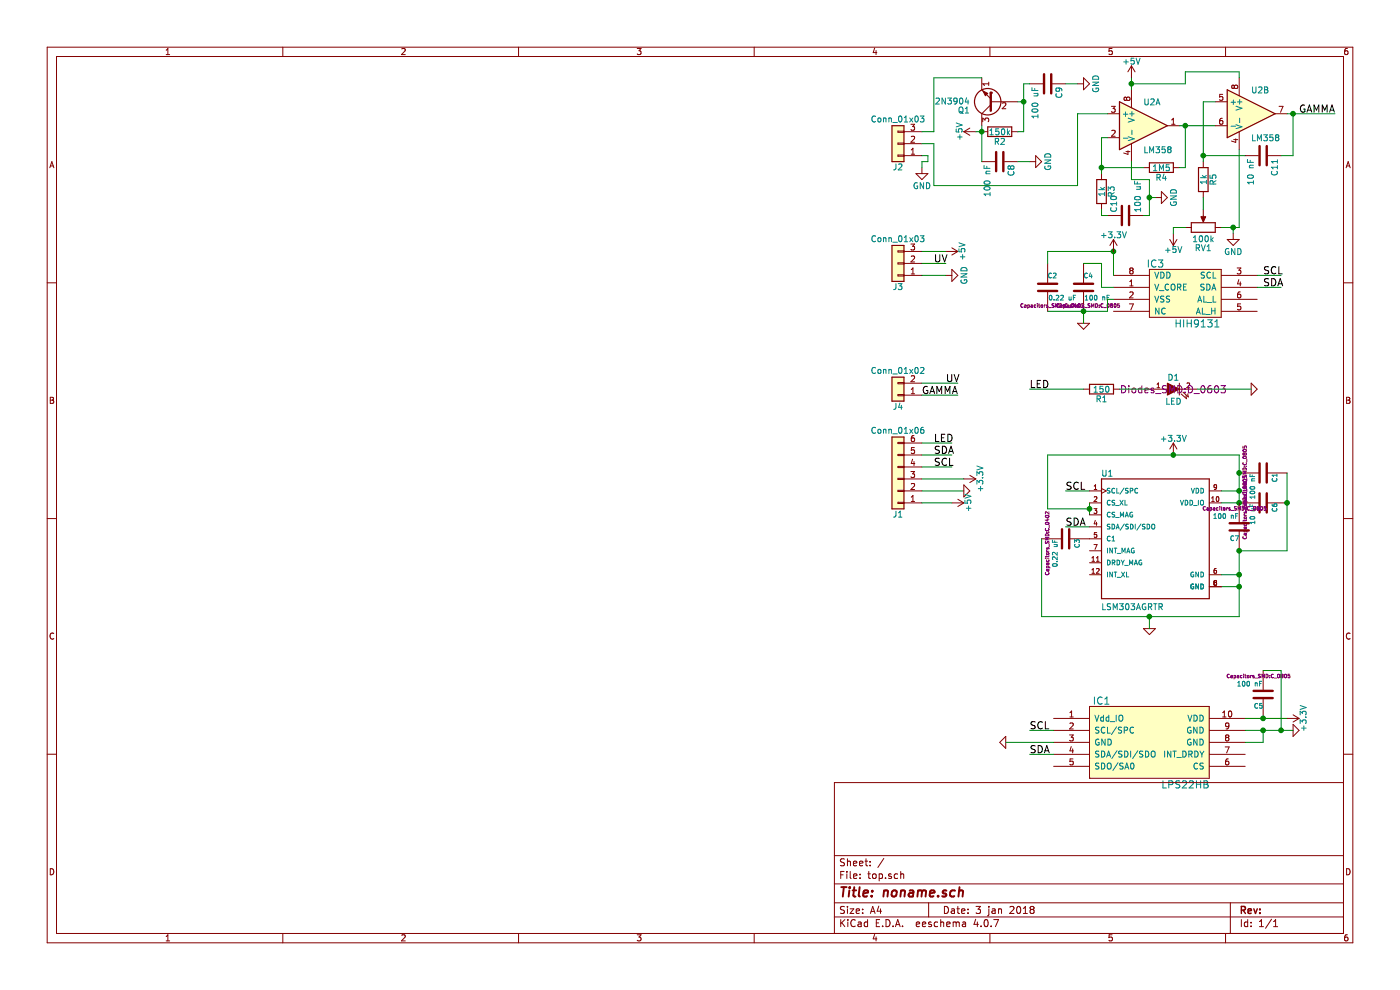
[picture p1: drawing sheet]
EESchema Schematic File Version 2
LIBS:top-rescue
LIBS:power
LIBS:device
LIBS:switches
LIBS:relays
LIBS:motors
LIBS:transistors
LIBS:conn
LIBS:linear
LIBS:regul
LIBS:74xx
LIBS:cmos4000
LIBS:adc-dac
LIBS:memory
LIBS:xilinx
LIBS:microcontrollers
LIBS:dsp
LIBS:microchip
LIBS:analog_switches
LIBS:motorola
LIBS:texas
LIBS:intel
LIBS:audio
LIBS:interface
LIBS:digital-audio
LIBS:philips
LIBS:display
LIBS:cypress
LIBS:siliconi
LIBS:opto
LIBS:atmel
LIBS:contrib
LIBS:valves
LIBS:cansat
LIBS:LSM303AGRTR
LIBS:top-cache
EELAYER 25 0
EELAYER END
$Descr A4 11693 8268
encoding utf-8
Sheet 1 1
Title "noname.sch"
Date "3 jan 2018"
Rev ""
Comp ""
Comment1 ""
Comment2 ""
Comment3 ""
Comment4 ""
$EndDescr
$Comp
L HIH9131 IC3
U 1 1
P 9900 2450
F 0 "IC3" H 9650 2700 60  0000 C CNN
F 1 "HIH9131" H 10000 2200 60  0000 C CNN
F 2 "SOIC127P600X175-8N:SOIC127P600X175-8N" H 9900 2450 60  0001 C CNN
F 3 "" H 9900 2450 60  0000 C CNN
	1    9900 2450
	1    0    0    -1  
$EndComp
$Comp
L C-RESCUE-top C2
U 1 1
P 8750 2400
F 0 "C2" H 8750 2500 40  0000 L CNN
F 1 "0.22 uF" H 8756 2315 40  0000 L CNN
F 2 "Capacitors_SMD:C_0402" H 8788 2250 30  0000 C CNN
F 3 "~" H 8750 2400 60  0000 C CNN
	1    8750 2400
	1    0    0    -1  
$EndComp
$Comp
L C-RESCUE-top C4
U 1 1
P 9050 2400
F 0 "C4" H 9050 2500 40  0000 L CNN
F 1 "100 nF" H 9056 2315 40  0000 L CNN
F 2 "Capacitors_SMD:C_0805" H 9088 2250 30  0000 C CNN
F 3 "~" H 9050 2400 60  0000 C CNN
	1    9050 2400
	1    0    0    -1  
$EndComp
$Comp
L GND-RESCUE-top #PWR01
U 1 1
P 9050 2700
F 0 "#PWR01" H 9050 2700 30  0001 C CNN
F 1 "GND" H 9050 2630 30  0001 C CNN
F 2 "" H 9050 2700 60  0000 C CNN
F 3 "" H 9050 2700 60  0000 C CNN
	1    9050 2700
	1    0    0    -1  
$EndComp
Text Label 10550 2300 0    60   ~ 0
SCL
Text Label 10550 2400 0    60   ~ 0
SDA
$Comp
L GND-RESCUE-top #PWR02
U 1 1
P 8400 6200
F 0 "#PWR02" H 8400 6200 30  0001 C CNN
F 1 "GND" H 8400 6130 30  0001 C CNN
F 2 "" H 8400 6200 60  0000 C CNN
F 3 "" H 8400 6200 60  0000 C CNN
	1    8400 6200
	0    1    1    0   
$EndComp
$Comp
L LPS22HB IC1
U 1 1
P 9600 6200
F 0 "IC1" H 9200 6550 60  0000 C CNN
F 1 "LPS22HB" H 9900 5850 60  0000 C CNN
F 2 "LPS22HB:LGA10R50P2X3_200X200X80" H 9600 6200 60  0001 C CNN
F 3 "" H 9600 6200 60  0000 C CNN
	1    9600 6200
	1    0    0    -1  
$EndComp
$Comp
L C-RESCUE-top C5
U 1 1
P 10550 5800
F 0 "C5" H 10550 5900 40  0000 L CNN
F 1 "100 nF" H 10556 5715 40  0000 L CNN
F 2 "Capacitors_SMD:C_0805" H 10588 5650 30  0000 C CNN
F 3 "~" H 10550 5800 60  0000 C CNN
	1    10550 5800
	-1   0    0    1   
$EndComp
Text Label 8600 6300 0    60   ~ 0
SDA
Text Label 8600 6100 0    60   ~ 0
SCL
$Comp
L GND-RESCUE-top #PWR03
U 1 1
P 10800 6100
F 0 "#PWR03" H 10800 6100 30  0001 C CNN
F 1 "GND" H 10800 6030 30  0001 C CNN
F 2 "" H 10800 6100 60  0000 C CNN
F 3 "" H 10800 6100 60  0000 C CNN
	1    10800 6100
	0    -1   -1   0   
$EndComp
$Comp
L LED-RESCUE-top D1
U 1 1
P 9800 3250
F 0 "D1" H 9800 3350 50  0000 C CNN
F 1 "LED" H 9800 3150 50  0000 C CNN
F 2 "Diodes_SMD:D_0603" H 9800 3250 60  0000 C CNN
F 3 "~" H 9800 3250 60  0000 C CNN
	1    9800 3250
	1    0    0    -1  
$EndComp
$Comp
L GND-RESCUE-top #PWR04
U 1 1
P 10450 3250
F 0 "#PWR04" H 10450 3250 30  0001 C CNN
F 1 "GND" H 10450 3180 30  0001 C CNN
F 2 "" H 10450 3250 60  0000 C CNN
F 3 "" H 10450 3250 60  0000 C CNN
	1    10450 3250
	0    -1   -1   0   
$EndComp
Wire Wire Line
	10000 3250 10450 3250
Wire Wire Line
	8800 6100 8600 6100
Wire Wire Line
	8800 6300 8600 6300
Wire Wire Line
	10400 6000 10750 6000
Connection ~ 10550 6000
Wire Wire Line
	10400 6100 10800 6100
Wire Wire Line
	10400 6200 10550 6200
Wire Wire Line
	10550 6200 10550 6100
Connection ~ 10550 6100
Wire Wire Line
	10700 6100 10700 5600
Connection ~ 10700 6100
Wire Wire Line
	8800 6200 8400 6200
Wire Wire Line
	10700 5600 10550 5600
Wire Wire Line
	10500 2400 10700 2400
Wire Wire Line
	10500 2300 10700 2300
Wire Wire Line
	9050 2600 9050 2700
Connection ~ 9300 2100
Wire Wire Line
	9200 2400 9300 2400
Wire Wire Line
	9200 2200 9200 2400
Wire Wire Line
	9050 2200 9200 2200
Connection ~ 9050 2600
Wire Wire Line
	8750 2600 9250 2600
Wire Wire Line
	9250 2600 9250 2500
Wire Wire Line
	9250 2500 9300 2500
Wire Wire Line
	9300 2100 9300 2300
Wire Wire Line
	8750 2100 9300 2100
Wire Wire Line
	8750 2200 8750 2100
Text Label 8900 4400 0    60   ~ 0
SDA
Text Label 8900 4100 0    60   ~ 0
SCL
$Comp
L C-RESCUE-top C6
U 1 1
P 10550 4200
F 0 "C6" H 10550 4300 40  0000 L CNN
F 1 "10 uF" H 10556 4115 40  0000 L CNN
F 2 "Capacitors_SMD:C_0805" H 10588 4050 30  0000 C CNN
F 3 "~" H 10550 4200 60  0000 C CNN
	1    10550 4200
	0    1    1    0   
$EndComp
$Comp
L C-RESCUE-top C1
U 1 1
P 10550 3950
F 0 "C1" H 10550 4050 40  0000 L CNN
F 1 "100 nF" H 10556 3865 40  0000 L CNN
F 2 "Capacitors_SMD:C_0805" H 10588 3800 30  0000 C CNN
F 3 "~" H 10550 3950 60  0000 C CNN
	1    10550 3950
	0    1    1    0   
$EndComp
$Comp
L C-RESCUE-top C3
U 1 1
P 8900 4500
F 0 "C3" H 8900 4600 40  0000 L CNN
F 1 "0.22 uF" H 8906 4415 40  0000 L CNN
F 2 "Capacitors_SMD:C_0402" H 8938 4350 30  0000 C CNN
F 3 "~" H 8900 4500 60  0000 C CNN
	1    8900 4500
	0    1    1    0   
$EndComp
Wire Wire Line
	8900 4400 9100 4400
Wire Wire Line
	8900 4100 9100 4100
$Comp
L R R1
U 1 1
P 9200 3250
F 0 "R1" V 9280 3250 50  0000 C CNN
F 1 "150" V 9200 3250 50  0000 C CNN
F 2 "Resistors_SMD:R_0805" V 9130 3250 50  0001 C CNN
F 3 "" H 9200 3250 50  0001 C CNN
	1    9200 3250
	0    1    1    0   
$EndComp
Wire Wire Line
	9350 3250 9600 3250
Wire Wire Line
	9050 3250 8600 3250
Text Label 8600 3250 0    60   ~ 0
LED
Wire Wire Line
	7700 4100 8050 4100
Wire Wire Line
	7700 4000 8050 4000
Wire Wire Line
	7700 3900 7950 3900
Wire Wire Line
	7700 3800 7950 3800
Wire Wire Line
	7700 3700 7950 3700
Text Label 7800 3900 0    60   ~ 0
SCL
Text Label 7800 3800 0    60   ~ 0
SDA
Text Label 7800 3700 0    60   ~ 0
LED
$Comp
L GND-RESCUE-top #PWR05
U 1 1
P 8050 4100
F 0 "#PWR05" H 8050 4100 30  0001 C CNN
F 1 "GND" H 8050 4030 30  0001 C CNN
F 2 "" H 8050 4100 60  0000 C CNN
F 3 "" H 8050 4100 60  0000 C CNN
	1    8050 4100
	0    -1   -1   0   
$EndComp
$Comp
L +3.3V #PWR06
U 1 1
P 9300 2100
F 0 "#PWR06" H 9300 1950 50  0001 C CNN
F 1 "+3.3V" H 9300 2240 50  0000 C CNN
F 2 "" H 9300 2100 50  0001 C CNN
F 3 "" H 9300 2100 50  0001 C CNN
	1    9300 2100
	1    0    0    -1  
$EndComp
$Comp
L +3.3V #PWR07
U 1 1
P 8050 4000
F 0 "#PWR07" H 8050 3850 50  0001 C CNN
F 1 "+3.3V" H 8050 4140 50  0000 C CNN
F 2 "" H 8050 4000 50  0001 C CNN
F 3 "" H 8050 4000 50  0001 C CNN
	1    8050 4000
	0    1    1    0   
$EndComp
$Comp
L +3.3V #PWR08
U 1 1
P 10750 6000
F 0 "#PWR08" H 10750 5850 50  0001 C CNN
F 1 "+3.3V" H 10750 6140 50  0000 C CNN
F 2 "" H 10750 6000 50  0001 C CNN
F 3 "" H 10750 6000 50  0001 C CNN
	1    10750 6000
	0    1    1    0   
$EndComp
$Comp
L +3.3V #PWR09
U 1 1
P 9800 3800
F 0 "#PWR09" H 9800 3650 50  0001 C CNN
F 1 "+3.3V" H 9800 3940 50  0000 C CNN
F 2 "" H 9800 3800 50  0001 C CNN
F 3 "" H 9800 3800 50  0001 C CNN
	1    9800 3800
	1    0    0    -1  
$EndComp
Wire Wire Line
	9100 4200 9100 4300
Wire Wire Line
	9100 4250 8750 4250
Wire Wire Line
	8750 4250 8750 3800
Wire Wire Line
	8750 3800 10350 3800
Connection ~ 9100 4250
Wire Wire Line
	10350 3800 10350 4200
Wire Wire Line
	10350 4100 10200 4100
Connection ~ 9800 3800
Wire Wire Line
	10350 4200 10200 4200
Connection ~ 10350 4100
$Comp
L GND-RESCUE-top #PWR010
U 1 1
P 9600 5250
F 0 "#PWR010" H 9600 5250 30  0001 C CNN
F 1 "GND" H 9600 5180 30  0001 C CNN
F 2 "" H 9600 5250 60  0000 C CNN
F 3 "" H 9600 5250 60  0000 C CNN
	1    9600 5250
	1    0    0    -1  
$EndComp
Wire Wire Line
	9600 5250 9600 5150
Wire Wire Line
	10350 5150 8700 5150
Wire Wire Line
	10350 4600 10350 5150
Wire Wire Line
	10350 4900 10200 4900
$Comp
L LSM303AGRTR U1
U 1 1
P 9600 4500
F 0 "U1" H 9198 5021 50  0000 L BNN
F 1 "LSM303AGRTR" H 9198 3906 50  0000 L BNN
F 2 "CanSat:LSM303AGRTR" H 9600 4500 50  0001 L BNN
F 3 "STMicroelectronics" H 9600 4500 50  0001 L BNN
F 4 "IMU ACCEL/MAG I2C/SPI 12LGA" H 9600 4500 50  0001 L BNN "Pole4"
F 5 "LGA-12 STMicroelectronics" H 9600 4500 50  0001 L BNN "Pole5"
F 6 "1.89 USD" H 9600 4500 50  0001 L BNN "Pole6"
F 7 "LSM303AGRTR" H 9600 4500 50  0001 L BNN "Pole7"
F 8 "Good" H 9600 4500 50  0001 L BNN "Pole8"
	1    9600 4500
	1    0    0    -1  
$EndComp
Wire Wire Line
	10350 4800 10200 4800
Connection ~ 10350 4900
Wire Wire Line
	8700 5150 8700 4500
Connection ~ 9600 5150
Connection ~ 10350 4200
$Comp
L C-RESCUE-top C7
U 1 1
P 10350 4400
F 0 "C7" H 10350 4500 40  0000 L CNN
F 1 "100 nF" H 10356 4315 40  0000 L CNN
F 2 "Capacitors_SMD:C_0805" H 10388 4250 30  0000 C CNN
F 3 "~" H 10350 4400 60  0000 C CNN
	1    10350 4400
	-1   0    0    1   
$EndComp
Connection ~ 10350 4800
Wire Wire Line
	10750 4600 10350 4600
Wire Wire Line
	10750 3950 10750 4600
Connection ~ 10750 4200
Connection ~ 10350 4600
Connection ~ 10350 3950
$Comp
L Conn_01x02 J4
U 1 1
P 7500 3300
F 0 "J4" H 7500 3400 50  0000 C CNN
F 1 "Conn_01x02" H 7500 3100 50  0000 C CNN
F 2 "CanSat:MOLEX_PicoBlade_2" H 7500 3300 50  0001 C CNN
F 3 "" H 7500 3300 50  0001 C CNN
	1    7500 3300
	-1   0    0    1   
$EndComp
$Comp
L Conn_01x03 J2
U 1 1
P 7500 1200
F 0 "J2" H 7500 1400 50  0000 C CNN
F 1 "Conn_01x03" H 7500 1000 50  0000 C CNN
F 2 "CanSat:MOLEX_PicoBlade_3" H 7500 1200 50  0001 C CNN
F 3 "" H 7500 1200 50  0001 C CNN
	1    7500 1200
	-1   0    0    1   
$EndComp
Wire Wire Line
	7700 3200 8000 3200
Wire Wire Line
	7700 3300 8000 3300
Text Label 7700 3300 0    60   ~ 0
GAMMA
Text Label 7900 3200 0    60   ~ 0
UV
$Comp
L 2N3904 Q1
U 1 1
P 8300 850
F 0 "Q1" H 8500 925 50  0000 L CNN
F 1 "2N3904" H 8500 850 50  0000 L CNN
F 2 "TO_SOT_Packages_THT:TO-92_Molded_Narrow" H 8500 775 50  0001 L CIN
F 3 "" H 8300 850 50  0001 L CNN
	1    8300 850 
	-1   0    0    1   
$EndComp
Wire Wire Line
	8200 650  7800 650 
Wire Wire Line
	7800 650  7800 1100
Wire Wire Line
	7800 1100 7700 1100
$Comp
L R R2
U 1 1
P 8350 1100
F 0 "R2" V 8430 1100 50  0000 C CNN
F 1 "150k" V 8350 1100 50  0000 C CNN
F 2 "Resistors_SMD:R_0603" V 8280 1100 50  0001 C CNN
F 3 "" H 8350 1100 50  0001 C CNN
	1    8350 1100
	0    1    1    0   
$EndComp
$Comp
L C C9
U 1 1
P 8750 700
F 0 "C9" H 8775 800 50  0000 L CNN
F 1 "100 uF" H 8775 600 50  0000 L CNN
F 2 "Capacitors_Tantalum_SMD:CP_Tantalum_Case-A_EIA-3216-18_Reflow" H 8788 550 50  0001 C CNN
F 3 "" H 8750 700 50  0001 C CNN
	1    8750 700 
	0    1    1    0   
$EndComp
Wire Wire Line
	8600 700  8550 700 
Wire Wire Line
	8550 700  8550 1100
Wire Wire Line
	8500 850  8550 850 
Connection ~ 8550 850 
$Comp
L GND #PWR011
U 1 1
P 9000 700
F 0 "#PWR011" H 9000 450 50  0001 C CNN
F 1 "GND" H 9000 550 50  0000 C CNN
F 2 "" H 9000 700 50  0001 C CNN
F 3 "" H 9000 700 50  0001 C CNN
	1    9000 700 
	0    -1   -1   0   
$EndComp
Wire Wire Line
	9000 700  8900 700 
$Comp
L C C8
U 1 1
P 8350 1350
F 0 "C8" H 8375 1450 50  0000 L CNN
F 1 "100 nF" H 8375 1250 50  0000 L CNN
F 2 "Capacitors_SMD:C_0805" H 8388 1200 50  0001 C CNN
F 3 "" H 8350 1350 50  0001 C CNN
	1    8350 1350
	0    1    1    0   
$EndComp
Wire Wire Line
	8200 1050 8200 1350
Connection ~ 8200 1100
Wire Wire Line
	8550 1100 8500 1100
$Comp
L GND #PWR012
U 1 1
P 8600 1350
F 0 "#PWR012" H 8600 1100 50  0001 C CNN
F 1 "GND" H 8600 1200 50  0000 C CNN
F 2 "" H 8600 1350 50  0001 C CNN
F 3 "" H 8600 1350 50  0001 C CNN
	1    8600 1350
	0    -1   -1   0   
$EndComp
Wire Wire Line
	8500 1350 8600 1350
$Comp
L +5V #PWR013
U 1 1
P 8150 1100
F 0 "#PWR013" H 8150 950 50  0001 C CNN
F 1 "+5V" H 8150 1240 50  0000 C CNN
F 2 "" H 8150 1100 50  0001 C CNN
F 3 "" H 8150 1100 50  0001 C CNN
	1    8150 1100
	0    -1   -1   0   
$EndComp
Wire Wire Line
	8150 1100 8200 1100
$Comp
L LM358 U2
U 1 1
P 9550 1050
F 0 "U2" H 9550 1250 50  0000 L CNN
F 1 "LM358" H 9550 850 50  0000 L CNN
F 2 "SOIC127P600X175-8N:SOIC127P600X175-8N" H 9550 1050 50  0001 C CNN
F 3 "" H 9550 1050 50  0001 C CNN
	1    9550 1050
	1    0    0    -1  
$EndComp
$Comp
L +5V #PWR014
U 1 1
P 9450 650
F 0 "#PWR014" H 9450 500 50  0001 C CNN
F 1 "+5V" H 9450 790 50  0000 C CNN
F 2 "" H 9450 650 50  0001 C CNN
F 3 "" H 9450 650 50  0001 C CNN
	1    9450 650 
	1    0    0    -1  
$EndComp
Wire Wire Line
	9450 650  9450 750 
Wire Wire Line
	7700 1200 7800 1200
Wire Wire Line
	7800 1200 7800 1550
Wire Wire Line
	7800 1550 9000 1550
Wire Wire Line
	9000 1550 9000 950 
Wire Wire Line
	9000 950  9250 950 
$Comp
L R R3
U 1 1
P 9200 1600
F 0 "R3" V 9280 1600 50  0000 C CNN
F 1 "1k" V 9200 1600 50  0000 C CNN
F 2 "Resistors_SMD:R_0603" V 9130 1600 50  0001 C CNN
F 3 "" H 9200 1600 50  0001 C CNN
	1    9200 1600
	1    0    0    -1  
$EndComp
Wire Wire Line
	9250 1150 9200 1150
Wire Wire Line
	9200 1150 9200 1450
$Comp
L R R4
U 1 1
P 9700 1400
F 0 "R4" V 9780 1400 50  0000 C CNN
F 1 "1M5" V 9700 1400 50  0000 C CNN
F 2 "Resistors_SMD:R_0603" V 9630 1400 50  0001 C CNN
F 3 "" H 9700 1400 50  0001 C CNN
	1    9700 1400
	0    1    1    0   
$EndComp
Wire Wire Line
	9200 1400 9550 1400
Connection ~ 9200 1400
Wire Wire Line
	9850 1400 9900 1400
Wire Wire Line
	9900 1400 9900 1050
Wire Wire Line
	9850 1050 10150 1050
$Comp
L C C10
U 1 1
P 9400 1800
F 0 "C10" H 9425 1900 50  0000 L CNN
F 1 "100 uF" H 9425 1700 50  0000 L CNN
F 2 "Capacitors_Tantalum_SMD:CP_Tantalum_Case-A_EIA-3216-18_Reflow" H 9438 1650 50  0001 C CNN
F 3 "" H 9400 1800 50  0001 C CNN
	1    9400 1800
	0    -1   -1   0   
$EndComp
Wire Wire Line
	9200 1750 9200 1800
Wire Wire Line
	9200 1800 9250 1800
Wire Wire Line
	9450 1350 9450 1500
Wire Wire Line
	9450 1500 9600 1500
Wire Wire Line
	9600 1500 9600 1800
Wire Wire Line
	9600 1800 9550 1800
$Comp
L GND #PWR015
U 1 1
P 9650 1650
F 0 "#PWR015" H 9650 1400 50  0001 C CNN
F 1 "GND" H 9650 1500 50  0000 C CNN
F 2 "" H 9650 1650 50  0001 C CNN
F 3 "" H 9650 1650 50  0001 C CNN
	1    9650 1650
	0    -1   -1   0   
$EndComp
Wire Wire Line
	9600 1650 9650 1650
Connection ~ 9600 1650
$Comp
L LM358 U2
U 2 1
P 10450 950
F 0 "U2" H 10450 1150 50  0000 L CNN
F 1 "LM358" H 10450 750 50  0000 L CNN
F 2 "SOIC127P600X175-8N:SOIC127P600X175-8N" H 10450 950 50  0001 C CNN
F 3 "" H 10450 950 50  0001 C CNN
	2    10450 950 
	1    0    0    -1  
$EndComp
Wire Wire Line
	9450 700  9900 700 
Wire Wire Line
	9900 700  9900 600 
Wire Wire Line
	9900 600  10350 600 
Wire Wire Line
	10350 600  10350 650 
Connection ~ 9450 700 
Connection ~ 9900 1050
Wire Wire Line
	10150 850  10050 850 
$Comp
L R R5
U 1 1
P 10050 1500
F 0 "R5" V 10130 1500 50  0000 C CNN
F 1 "1k" V 10050 1500 50  0000 C CNN
F 2 "Resistors_SMD:R_0603" V 9980 1500 50  0001 C CNN
F 3 "" H 10050 1500 50  0001 C CNN
	1    10050 1500
	1    0    0    -1  
$EndComp
$Comp
L C C11
U 1 1
P 10550 1300
F 0 "C11" H 10575 1400 50  0000 L CNN
F 1 "10 nF" H 10575 1200 50  0000 L CNN
F 2 "Capacitors_SMD:C_0603" H 10588 1150 50  0001 C CNN
F 3 "" H 10550 1300 50  0001 C CNN
	1    10550 1300
	0    1    1    0   
$EndComp
Wire Wire Line
	10050 850  10050 1350
Wire Wire Line
	10050 1300 10400 1300
Connection ~ 10050 1300
Wire Wire Line
	10350 1900 10350 1250
Wire Wire Line
	10700 1300 10800 1300
Wire Wire Line
	10800 1300 10800 950 
Wire Wire Line
	10750 950  11150 950 
Connection ~ 10800 950 
Text Label 10850 950  0    60   ~ 0
GAMMA
$Comp
L POT RV1
U 1 1
P 10050 1900
F 0 "RV1" V 9875 1900 50  0000 C CNN
F 1 "100k" V 9950 1900 50  0000 C CNN
F 2 "Pin_Headers:Pin_Header_Straight_1x03_Pitch2.54mm" H 10050 1900 50  0001 C CNN
F 3 "" H 10050 1900 50  0001 C CNN
	1    10050 1900
	0    -1   -1   0   
$EndComp
$Comp
L GND #PWR016
U 1 1
P 10300 1950
F 0 "#PWR016" H 10300 1700 50  0001 C CNN
F 1 "GND" H 10300 1800 50  0000 C CNN
F 2 "" H 10300 1950 50  0001 C CNN
F 3 "" H 10300 1950 50  0001 C CNN
	1    10300 1950
	1    0    0    -1  
$EndComp
$Comp
L +5V #PWR017
U 1 1
P 9800 1950
F 0 "#PWR017" H 9800 1800 50  0001 C CNN
F 1 "+5V" H 9800 2090 50  0000 C CNN
F 2 "" H 9800 1950 50  0001 C CNN
F 3 "" H 9800 1950 50  0001 C CNN
	1    9800 1950
	-1   0    0    1   
$EndComp
Wire Wire Line
	10200 1900 10350 1900
Wire Wire Line
	10050 1750 10050 1650
Wire Wire Line
	9800 1950 9800 1900
Wire Wire Line
	9800 1900 9900 1900
Wire Wire Line
	10300 1950 10300 1900
Connection ~ 10300 1900
$Comp
L Conn_01x03 J3
U 1 1
P 7500 2200
F 0 "J3" H 7500 2400 50  0000 C CNN
F 1 "Conn_01x03" H 7500 2000 50  0000 C CNN
F 2 "Pin_Headers:Pin_Header_Straight_1x03_Pitch2.54mm" H 7500 2200 50  0001 C CNN
F 3 "" H 7500 2200 50  0001 C CNN
	1    7500 2200
	-1   0    0    1   
$EndComp
$Comp
L +5V #PWR018
U 1 1
P 7900 2100
F 0 "#PWR018" H 7900 1950 50  0001 C CNN
F 1 "+5V" H 7900 2240 50  0000 C CNN
F 2 "" H 7900 2100 50  0001 C CNN
F 3 "" H 7900 2100 50  0001 C CNN
	1    7900 2100
	0    1    1    0   
$EndComp
$Comp
L GND #PWR019
U 1 1
P 7900 2300
F 0 "#PWR019" H 7900 2050 50  0001 C CNN
F 1 "GND" H 7900 2150 50  0000 C CNN
F 2 "" H 7900 2300 50  0001 C CNN
F 3 "" H 7900 2300 50  0001 C CNN
	1    7900 2300
	0    -1   -1   0   
$EndComp
Wire Wire Line
	7700 2300 7900 2300
Wire Wire Line
	7900 2100 7700 2100
Text Label 7800 2200 0    60   ~ 0
UV
Wire Wire Line
	7700 2200 7900 2200
$Comp
L GND #PWR020
U 1 1
P 7700 1400
F 0 "#PWR020" H 7700 1150 50  0001 C CNN
F 1 "GND" H 7700 1250 50  0000 C CNN
F 2 "" H 7700 1400 50  0001 C CNN
F 3 "" H 7700 1400 50  0001 C CNN
	1    7700 1400
	1    0    0    -1  
$EndComp
Wire Wire Line
	7700 1400 7700 1350
Wire Wire Line
	7700 1350 7750 1350
Wire Wire Line
	7750 1350 7750 1300
Wire Wire Line
	7750 1300 7700 1300
$Comp
L Conn_01x06 J1
U 1 1
P 7500 4000
F 0 "J1" H 7500 4300 50  0000 C CNN
F 1 "Conn_01x06" H 7500 3600 50  0000 C CNN
F 2 "Pin_Headers:Pin_Header_Straight_1x06_Pitch1.27mm_SMD_Pin1Left" H 7500 4000 50  0001 C CNN
F 3 "" H 7500 4000 50  0001 C CNN
	1    7500 4000
	-1   0    0    1   
$EndComp
$Comp
L +5V #PWR021
U 1 1
P 7950 4200
F 0 "#PWR021" H 7950 4050 50  0001 C CNN
F 1 "+5V" H 7950 4340 50  0000 C CNN
F 2 "" H 7950 4200 50  0001 C CNN
F 3 "" H 7950 4200 50  0001 C CNN
	1    7950 4200
	0    1    1    0   
$EndComp
Wire Wire Line
	7700 4200 7950 4200
$EndSCHEMATC
